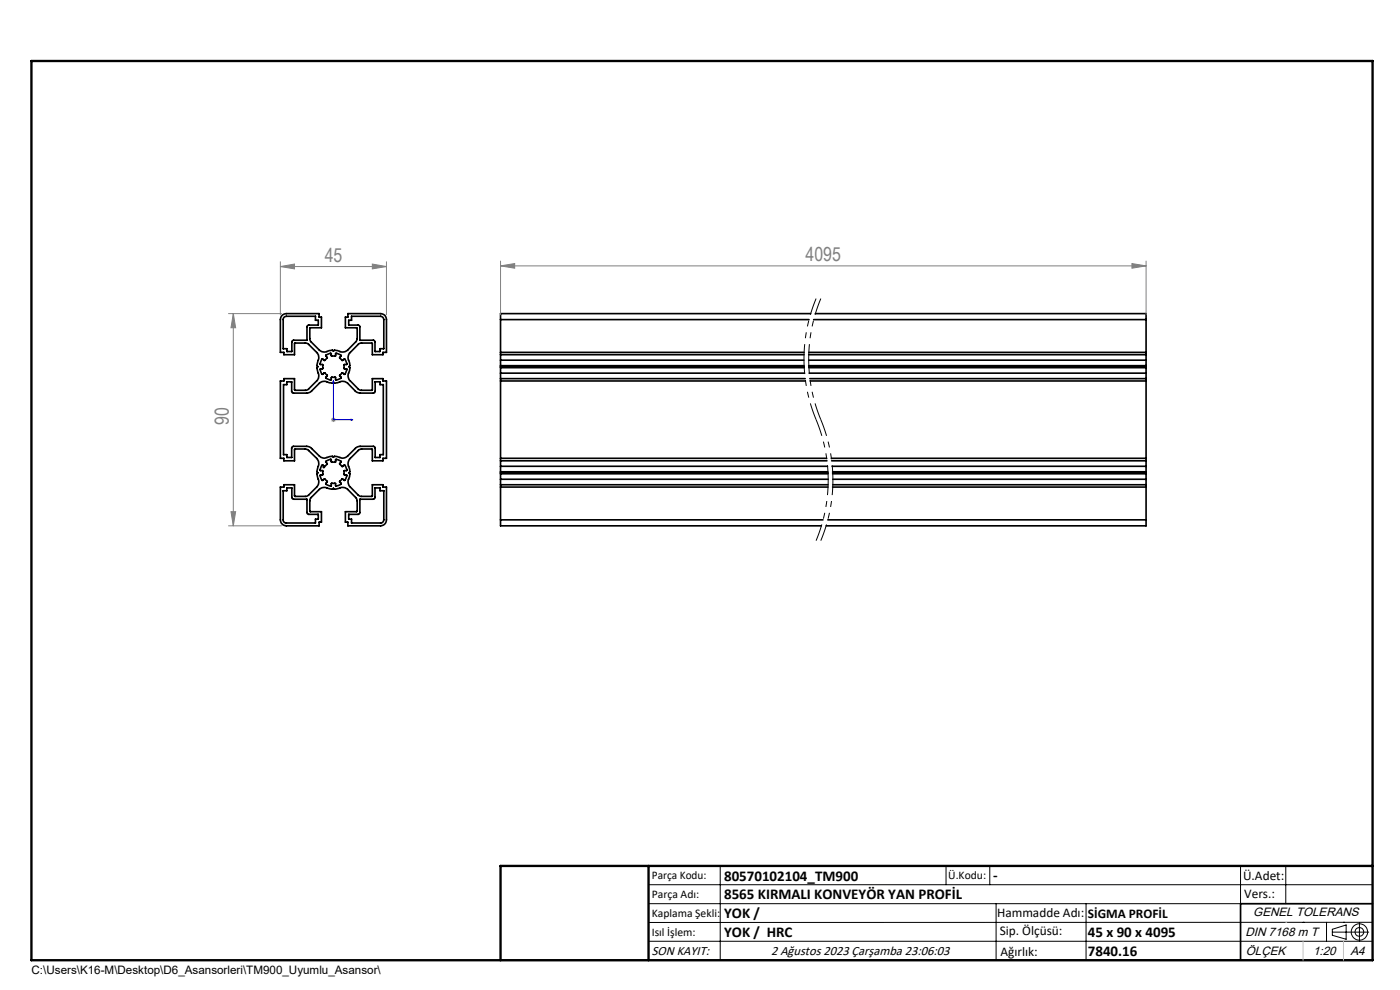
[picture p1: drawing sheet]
<svg xmlns="http://www.w3.org/2000/svg" width="297mm" height="210mm" viewBox="0 0 297 210" stroke-linecap="round" stroke-linejoin="round" font-family="sans-serif">
<g fill="none" stroke="#000" stroke-width=".35">
<path d="M59.9 66.9l.8-.4h7v.8h.5v2.2h-2.4l-.1 2.5 .2 .4 1.8 1.9a2.02 2.02 0 0 0 2.4 .1l.4-.1 .2 .2 .2-.2 .8 .1a1.72 1.72 0 0 0 2.1-.1l1.8-1.9 .2-.6-.1-2.3h-2.4v-2.2h.5v-.8h7a1.21 1.21 0 0 1 1.2 1.3v6.9h-.8v.5h-2.2v-2.4h-2.5l-.4 .2-2 1.9a2.18 2.18 0 0 0 .1 2.2v.5l-.2 .2a1.23 1.23 0 0 1-.1 1.4 1.51 1.51 0 0 0 .4 1.6l1.8 1.8 .4 .2 2.5-.1v-2.4h2.2v.5h.8v16.4h-.8v.5h-2.2v-2.4l-2.4-.1-.5 .3-1.8 1.8a1.93 1.93 0 0 0-.1 2.3v.5l-.2 .2a1.23 1.23 0 0 1-.1 1.4 1.51 1.51 0 0 0 .4 1.6l1.8 1.8 .4 .2h2.5v-2.5h2.2v.5h.8v7a1.26 1.26 0 0 1-1.2 1.2h-7v-.7h-.5v-2.3h2.4l.1-2.3-.2-.5-2-2a3.6 3.6 0 0 0-2.5 0l-.4-.1-.2 .2-1-.2a1.51 1.51 0 0 0-1.8 .2l-1.8 1.9-.2 .3v2.5h2.5v2.3h-.5v.7h-7a1.33 1.33 0 0 1-1.2-1.2v-7h.7v-.5h2.3v2.5h2.4l.5-.2 1.8-1.8a1.89 1.89 0 0 0 .1-2.2l-.1-.6 .3-.2-.3-.4 .2-.7a1.68 1.68 0 0 0-.2-1.9l-1.9-1.9-.4-.2-2.4 .1v2.4h-2.3v-.5h-.7v-16.4h.7v-.5h2.3v2.5h2.4l.4-.2 2-2a3.3 3.3 0 0 0-.1-2.5l.3-.3-.3-.2 .3-1.1a1.51 1.51 0 0 0-.3-1.7l-1.9-1.9-.4-.1h-2.4v2.4h-2.3v-.5h-.7v-6.9zM60.3 67.3l.4-.2h6.2v.8h.6v1.1h-2.1l-.2 .2-.1 3-3.1 .1-.1 2.3h-1v-.6h-.8v-6.3zM68.3 76.2l.6 .2 .5-.5-.3-.4a1.19 1.19 0 0 1 1.2-.5l.1 .6 .8-.1v-.5a1.07 1.07 0 0 1 1.2 .6l-.4 .3 .5 .5 .5-.2a1.19 1.19 0 0 1 .5 1.1l-.5 .1v.8h.5a1.19 1.19 0 0 1-.5 1.2l-.5-.3-.5 .5 .4 .4a.99 .99 0 0 1-1.2 .5l-.1-.5h-.7l-.1 .5a1.08 1.08 0 0 1-1.2-.5l.3-.3-.1-.2-.4-.4-.4 .3a1.08 1.08 0 0 1-.5-1.2h.5v-.8l-.5-.1a1.22 1.22 0 0 1 .3-1.1zM74.6 67.1h6.2a.73 .73 0 0 1 .6 .7v6.1l-.8 .1v.6h-1l-.2-2.3-3.1-.1-.1-3.1-2.2-.1v-1.1h.6zM106.2 79.2v1.1M106.2 75.2v1.2M106.2 78v1.2M106.2 76.4v1.2M106.2 74.7h64.4M106.2 75.2h64.4M106.2 67.8h65.4M106.2 79.2h64.5"/>
<path d="M106.2 76.4h64.3M106.2 78h64.4M106.2 77.8h64.4M106.2 77.6h64.4M106.2 67.8v7.4M106.2 77.6v.4M171.6 75.2h71.5M171.6 76.4h71.5M171.6 77.6h71.5M171.6 74.7h71.5M171.6 78h71.5M171.6 77.8h71.5"/>
<path d="M171.7 79.2h71.4M172 66.5h-65.8v1.3M172.6 67.8h70.5M173 66.5h70.1v1.3M243.1 79.2v1.1M243.1 75.2v1.2M243.1 78v1.2M243.1 76.4v1.2M243.1 67.8v7.4M243.1 77.6v.4M60.1 81.6h.8v-.6h.9l.2 2.3 3.2 .1 .8-.4 1.7-1.7a2.02 2.02 0 0 1 2.4-.1l.4 .1 .2-.2 .2 .2 .8-.1a1.72 1.72 0 0 1 2.1 .1l1.7 1.7 .8 .4 3.2-.1 .1-2.3h1v.6h.7v14.8h-.7v.6h-1l-.1-2.2-3.2-.1-.8 .3-1.7 1.7a2.51 2.51 0 0 1-2.5 .1h-.4l-.2 .2a1.16 1.16 0 0 0-1.2 0 1.46 1.46 0 0 1-1.8-.3l-1.7-1.7-.8-.3-3.2 .1-.1 2.2h-1v-.6h-.8zM68.3 98.7h.2l.3 .3h-.2l.1 .2 .7-.7-.3-.5a1.18 1.18 0 0 1 1.2-.5v.5l.1 .1 .8-.1v-.5a1.11 1.11 0 0 1 1.2 .5l-.4 .4 .5 .5 .5-.2a1.11 1.11 0 0 1 .5 1.1l-.5 .1v.7l.5 .1a1.19 1.19 0 0 1-.5 1.2l-.4-.3-.6 .5 .4 .5a1.16 1.16 0 0 1-1.2 .4l-.1-.5h-.8v.5a1.08 1.08 0 0 1-1.2-.5l.3-.4-.5-.5-.4 .3a.87 .87 0 0 1-.6-1.1l.6-.1v-.8l-.6-.1z"/>
<path d="M106.2 97.7v1.2M106.2 98.9v1.2M106.2 80.3h64.6M106.2 80.8h64.7M106.2 97.2h69.2M106.2 97.7h69.2M106.2 98.9h69.3M106.2 80.3v17.4M171.8 80.3h71.3M171.9 80.8h71.2M176.4 97.2h66.7M176.4 97.7h66.7"/>
<path d="M176.5 98.9h66.6M243.1 97.7v1.2M243.1 98.9v1.2M243.1 80.3v17.4M60.1 104.1h.8v-.6h1v2.1l.2 .2 3 .1 .1 3.1 2.3 .1v1h-.6v.8h-6.2a.61 .61 0 0 1-.6-.6zM60.1 104.1h.1M76.3 105.9l3.1-.1 .2-.2v-2.1h1v.6h.8v6.2a.66 .66 0 0 1-.6 .6h-6.2v-.8h-.6v-1l2.2-.1zM106.2 110.3v1.2h68M106.2 101.7v1.1M106.2 100.5v1.2M106.2 102.8h69.4M106.2 103.3h69.4"/>
<path d="M106.2 110.3h68.4M106.2 101.7h69.5M106.2 100.5h69.4M106.2 100.3h69.4M106.2 100.1h69.4M106.2 100.1v.4M106.2 102.8v7.5M175.6 110.3h67.5M176.6 103.3h66.5M176.6 100.5h66.5M176.6 100.3h66.5M176.6 100.1h66.5"/>
<path d="M176.7 102.8h66.4M176.7 101.7h66.4M243.1 110.3v1.2h-67.8M243.1 101.7v1.1M243.1 100.5v1.2M243.1 100.1v.4M243.1 102.8v7.5M291.2 191.7h-28v12M106.2 203.7h185"/>
</g>
<path d="M173.1 63.3a33.4 33.4 0 0 0 0 25.7M174.1 63.3a33.4 33.4 0 0 0 0 25.7M173.1 89a33.4 33.4 0 0 1 0 25.7M174.1 89a33.4 33.4 0 0 1 0 25.7" fill="none" stroke="#000" stroke-width=".21" stroke-dasharray="6.3 1.3 1.3 1.3 1.3 1.3" stroke-dashoffset="2.7" stroke-linecap="butt"/>
<g fill="none" stroke="#000" stroke-width=".21">
<path d="M137.6 187.7h153.6M137.6 191.7h153.6M137.6 199.7h153.6M152.8 183.7v20M200.7 183.7v4M210 183.7v4M211.3 191.7v12M230.4 191.7v12M263.2 183.7v20M272.8 183.7v8M276.4 195.6h.1M281.4 195.6v4.1"/>
<path d="M282.6 197.7h7.8M282.6 197.1l3-.9v3l-3-.8zM285 195.6h.1M288.4 195.8v3.8M291.2 195.6l-153.6 .1"/>
<circle cx="288.4" cy="197.7" r="1.74"/>
<circle cx="288.4" cy="197.7" r=".93"/>
</g>
<path d="M70.7 80.7v8.3h4.2M70.7 80.7l.1 .4h-.2zM74.5 88.9l.4 .1-.4 .1z" fill="none" stroke="#00f" stroke-width=".21"/>
<g fill="none" stroke="#808080" stroke-width=".21">
<path d="M59.5 56.5l3-.5v1zM59.5 55.5v11.3M59.5 56.5h22.5M79 56l3 .5-3 .5zM82 55.5v11.3M106.2 56.4l3-.5v1zM106.2 55.4v11.4M106.2 56.4h136.9M240.1 55.9l3 .5-3 .5zM243.1 55.4v11.4M48.5 66.5h11.2M49.5 66.5l.5 3h-1z"/>
<path d="M49.5 66.5v45M70.2 89h1M70.4 88.7l.7 .7M70.7 88.5v1M71.1 88.7l-.7 .7M48.5 111.5h11.2M49 108.5h1l-.5 3z"/>
</g>
<path d="M6.7 12.9h284.5v190.8h-284.5zM137.6 183.7v20M291.2 183.7h-185v20" fill="none" stroke="#000" stroke-width=".5"/>
<path d="M272.8 195.6h.1M276.4 199.7v4M285 199.7v4" fill="none" stroke="#c0c0c0" stroke-width=".21"/>
<path d="M74.5 88.9l.4 .1-.4 .1zM70.7 80.7l.1 .4h-.2z" fill="#00f"/>
<g fill="#808080">
<path d="M240.1 55.9l3 .5-3 .5zM106.2 56.4l3-.5v1z"/>
<path d="M59.5 56.5l3-.5v1zM79 56l3 .5-3 .5z"/>
<path d="M49.5 66.5l.5 3h-1zM49 108.5h1l-.5 3z"/>
</g>
<g font-size="4.1" fill="#808080">
<text x="68.9" y="55.6">45</text>
<text x="170.9" y="55.4">4095</text>
<text x="48.6" y="90.2" transform="rotate(-90 48.6 90.2)">90</text>
</g>
<g font-size="3.2">
<text x="153.6" y="186.8">80570102104_TM900</text>
<text x="153.6" y="190.8">8565 KIRMALI KONVEYÖR YAN PROFİL</text>
<text x="210.7" y="186.6">-</text>
<text x="153.6" y="194.8">YOK /</text>
<text x="153.6" y="198.8">YOK / HRC</text>
<text x="230.8" y="198.7">45 x 90 x 4095</text>
<text x="230.8" y="202.8">7840.16</text>
</g>
<g font-size="2.8">
<text x="263.7" y="186.7">Ü.Adet:</text>
<text x="263.9" y="190.5">Vers.:</text>
<text x="211.5" y="194.5">Hammadde Adı:</text>
<text x="230.8" y="194.7">SİGMA PROFİL</text>
<text x="138.3" y="202.6">SON KAYIT:</text>
<text x="163.6" y="202.6">2 Ağustos 2023 Çarşamba 23:06:03</text>
<text x="212.1" y="198.4">Sip. Ölçüsü:</text>
<text x="212.2" y="202.7">Ağırlık:</text>
</g>
<g font-size="2.6">
<text x="265.9" y="194.4">GENEL TOLERANS</text>
<text x="264.2" y="198.5">DIN 7168 m T</text>
<text x="264.3" y="202.6">ÖLÇEK</text>
<text x="278.5" y="202.6">1:20</text>
<text x="286.5" y="202.6">A4</text>
</g>
<g font-size="2.5">
<text x="138.3" y="186.4">Parça Kodu:</text>
<text x="138.3" y="190.5">Parça Adı:</text>
<text x="201.2" y="186.5">Ü.Kodu:</text>
<text x="138.3" y="194.5">Kaplama Şekli:</text>
<text x="138.3" y="198.6">Isıl İşlem:</text>
<text x="6.7" y="206.7">C:\Users\K16-M\Desktop\D6_Asansorleri\TM900_Uyumlu_Asansor\</text>
</g>
</svg>
